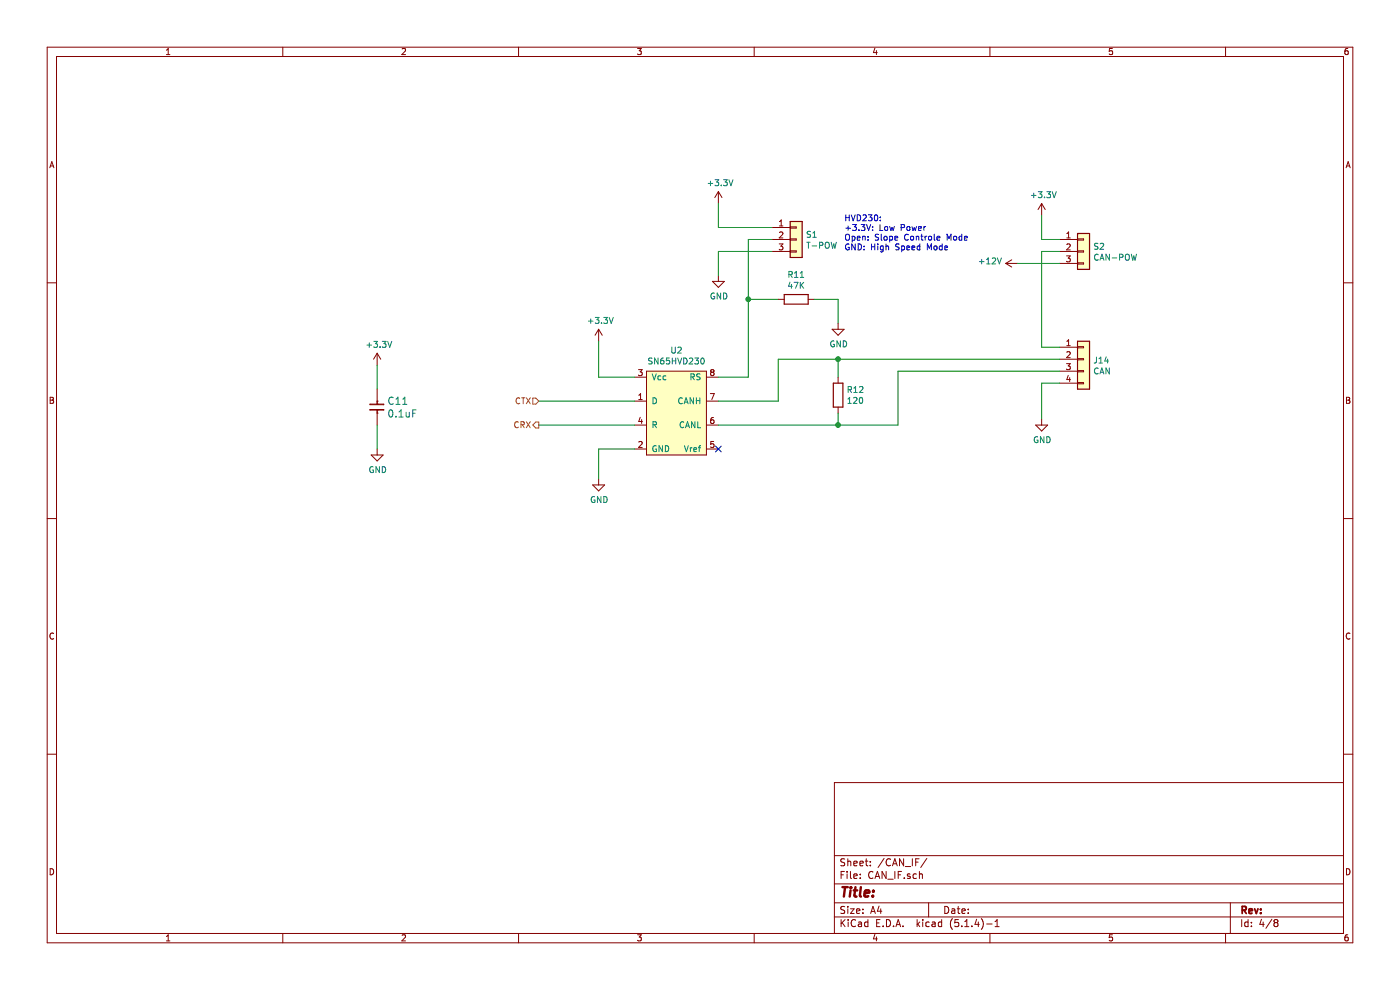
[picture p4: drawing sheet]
EESchema Schematic File Version 4
LIBS:rx72t_100_pga_usb-cache
EELAYER 30 0
EELAYER END
$Descr A4 11693 8268
encoding utf-8
Sheet 4 8
Title ""
Date ""
Rev ""
Comp ""
Comment1 ""
Comment2 ""
Comment3 ""
Comment4 ""
$EndDescr
$Comp
L analog:SN65HVD230 U2
U 1 1
P 5650 3450
F 0 "U2" H 5650 3975 50  0000 C CNN
F 1 "SN65HVD230" H 5650 3884 50  0000 C CNN
F 2 "Package_SO:SOP-8_3.76x4.96mm_P1.27mm" H 5650 3850 50  0001 C CNN
F 3 "" H 5650 3850 50  0001 C CNN
	1    5650 3450
	1    0    0    -1  
$EndComp
Wire Wire Line
	5300 3750 5000 3750
Wire Wire Line
	5000 3750 5000 4000
$Comp
L power:GND #PWR042
U 1 1
P 5000 4000
F 0 "#PWR042" H 5000 3750 50  0001 C CNN
F 1 "GND" H 5005 3827 50  0000 C CNN
F 2 "" H 5000 4000 50  0001 C CNN
F 3 "" H 5000 4000 50  0001 C CNN
	1    5000 4000
	1    0    0    -1  
$EndComp
Wire Wire Line
	5300 3150 5000 3150
Wire Wire Line
	5000 3150 5000 2850
$Comp
L power:+3.3V #PWR041
U 1 1
P 5000 2850
F 0 "#PWR041" H 5000 2700 50  0001 C CNN
F 1 "+3.3V" H 5015 3023 50  0000 C CNN
F 2 "" H 5000 2850 50  0001 C CNN
F 3 "" H 5000 2850 50  0001 C CNN
	1    5000 2850
	1    0    0    -1  
$EndComp
Wire Wire Line
	5300 3350 4500 3350
Wire Wire Line
	5300 3550 4500 3550
Text HLabel 4500 3350 0    50   Input ~ 0
CTX
Text HLabel 4500 3550 0    50   Output ~ 0
CRX
Wire Wire Line
	6000 3350 6500 3350
Wire Wire Line
	6500 3350 6500 3000
$Comp
L akizuki:R R12
U 1 1
P 7000 3300
F 0 "R12" V 6954 3370 50  0000 L CNN
F 1 "120" V 7045 3370 50  0000 L CNN
F 2 "Resistor_SMD:R_0603_1608Metric_Pad1.05x0.95mm_HandSolder" H 7000 3230 50  0001 C CNN
F 3 "" V 7000 3300 50  0001 C CNN
	1    7000 3300
	0    1    1    0   
$EndComp
Wire Wire Line
	6000 3150 6250 3150
Wire Wire Line
	6250 3150 6250 2500
Wire Wire Line
	6250 2500 6500 2500
$Comp
L akizuki:R R11
U 1 1
P 6650 2500
F 0 "R11" H 6650 2707 50  0000 C CNN
F 1 "47K" H 6650 2616 50  0000 C CNN
F 2 "Resistor_SMD:R_0603_1608Metric_Pad1.05x0.95mm_HandSolder" H 6650 2430 50  0001 C CNN
F 3 "" V 6650 2500 50  0001 C CNN
	1    6650 2500
	1    0    0    -1  
$EndComp
Wire Wire Line
	6800 2500 7000 2500
Wire Wire Line
	7000 2500 7000 2700
$Comp
L power:GND #PWR045
U 1 1
P 7000 2700
F 0 "#PWR045" H 7000 2450 50  0001 C CNN
F 1 "GND" H 7005 2527 50  0000 C CNN
F 2 "" H 7000 2700 50  0001 C CNN
F 3 "" H 7000 2700 50  0001 C CNN
	1    7000 2700
	1    0    0    -1  
$EndComp
$Comp
L Connector_Generic:Conn_01x03 S1
U 1 1
P 6650 2000
F 0 "S1" H 6730 2042 50  0000 L CNN
F 1 "T-POW" H 6730 1951 50  0000 L CNN
F 2 "Connector_PinHeader_2.54mm:PinHeader_1x03_P2.54mm_Vertical" H 6650 2000 50  0001 C CNN
F 3 "~" H 6650 2000 50  0001 C CNN
	1    6650 2000
	1    0    0    -1  
$EndComp
Wire Wire Line
	6450 2000 6250 2000
Wire Wire Line
	6250 2000 6250 2500
Connection ~ 6250 2500
Wire Wire Line
	6450 2100 6000 2100
Wire Wire Line
	6000 2100 6000 2300
Wire Wire Line
	6450 1900 6000 1900
Wire Wire Line
	6000 1900 6000 1700
$Comp
L power:GND #PWR044
U 1 1
P 6000 2300
F 0 "#PWR044" H 6000 2050 50  0001 C CNN
F 1 "GND" H 6005 2127 50  0000 C CNN
F 2 "" H 6000 2300 50  0001 C CNN
F 3 "" H 6000 2300 50  0001 C CNN
	1    6000 2300
	1    0    0    -1  
$EndComp
$Comp
L power:+3.3V #PWR043
U 1 1
P 6000 1700
F 0 "#PWR043" H 6000 1550 50  0001 C CNN
F 1 "+3.3V" H 6015 1873 50  0000 C CNN
F 2 "" H 6000 1700 50  0001 C CNN
F 3 "" H 6000 1700 50  0001 C CNN
	1    6000 1700
	1    0    0    -1  
$EndComp
Text Notes 7050 2100 0    50   ~ 0
HVD230:\n+3.3V: Low Power\nOpen: Slope Controle Mode\nGND: High Speed Mode
NoConn ~ 6000 3750
$Comp
L Connector_Generic:Conn_01x04 J14
U 1 1
P 9050 3000
F 0 "J14" H 9130 2992 50  0000 L CNN
F 1 "CAN" H 9130 2901 50  0000 L CNN
F 2 "Connector_JST:JST_EH_B4B-EH-A_1x04_P2.50mm_Vertical" H 9050 3000 50  0001 C CNN
F 3 "~" H 9050 3000 50  0001 C CNN
	1    9050 3000
	1    0    0    -1  
$EndComp
Wire Wire Line
	8850 3200 8700 3200
Wire Wire Line
	8700 3200 8700 3500
$Comp
L power:GND #PWR048
U 1 1
P 8700 3500
F 0 "#PWR048" H 8700 3250 50  0001 C CNN
F 1 "GND" H 8705 3327 50  0000 C CNN
F 2 "" H 8700 3500 50  0001 C CNN
F 3 "" H 8700 3500 50  0001 C CNN
	1    8700 3500
	1    0    0    -1  
$EndComp
Wire Wire Line
	8850 2900 8700 2900
$Comp
L Connector_Generic:Conn_01x03 S2
U 1 1
P 9050 2100
F 0 "S2" H 9130 2142 50  0000 L CNN
F 1 "CAN-POW" H 9130 2051 50  0000 L CNN
F 2 "Connector_PinHeader_2.54mm:PinHeader_1x03_P2.54mm_Vertical" H 9050 2100 50  0001 C CNN
F 3 "~" H 9050 2100 50  0001 C CNN
	1    9050 2100
	1    0    0    -1  
$EndComp
Wire Wire Line
	8850 2100 8700 2100
Wire Wire Line
	8700 2100 8700 2900
Wire Wire Line
	8850 2000 8700 2000
Wire Wire Line
	8700 2000 8700 1800
$Comp
L power:+3.3V #PWR047
U 1 1
P 8700 1800
F 0 "#PWR047" H 8700 1650 50  0001 C CNN
F 1 "+3.3V" H 8715 1973 50  0000 C CNN
F 2 "" H 8700 1800 50  0001 C CNN
F 3 "" H 8700 1800 50  0001 C CNN
	1    8700 1800
	1    0    0    -1  
$EndComp
Wire Wire Line
	8850 2200 8500 2200
$Comp
L power:+12V #PWR046
U 1 1
P 8500 2200
F 0 "#PWR046" H 8500 2050 50  0001 C CNN
F 1 "+12V" V 8515 2328 50  0000 L CNN
F 2 "" H 8500 2200 50  0001 C CNN
F 3 "" H 8500 2200 50  0001 C CNN
	1    8500 2200
	0    -1   -1   0   
$EndComp
Wire Wire Line
	6500 3000 7000 3000
Wire Wire Line
	6000 3550 7000 3550
Wire Wire Line
	7500 3550 7500 3100
Wire Wire Line
	7500 3100 8850 3100
Wire Wire Line
	7000 3150 7000 3000
Connection ~ 7000 3000
Wire Wire Line
	7000 3000 8850 3000
Wire Wire Line
	7000 3450 7000 3550
Connection ~ 7000 3550
Wire Wire Line
	7000 3550 7500 3550
$Comp
L akizuki:C C11
U 1 1
P 3150 3400
F 0 "C11" H 3233 3453 60  0000 L CNN
F 1 "0.1uF" H 3233 3347 60  0000 L CNN
F 2 "Capacitor_SMD:C_0603_1608Metric_Pad1.05x0.95mm_HandSolder" V 3150 3400 60  0001 C CNN
F 3 "" V 3150 3400 60  0001 C CNN
	1    3150 3400
	1    0    0    -1  
$EndComp
Wire Wire Line
	3150 3250 3150 3050
Wire Wire Line
	3150 3550 3150 3750
$Comp
L power:GND #PWR040
U 1 1
P 3150 3750
F 0 "#PWR040" H 3150 3500 50  0001 C CNN
F 1 "GND" H 3155 3577 50  0000 C CNN
F 2 "" H 3150 3750 50  0001 C CNN
F 3 "" H 3150 3750 50  0001 C CNN
	1    3150 3750
	1    0    0    -1  
$EndComp
$Comp
L power:+3.3V #PWR039
U 1 1
P 3150 3050
F 0 "#PWR039" H 3150 2900 50  0001 C CNN
F 1 "+3.3V" H 3165 3223 50  0000 C CNN
F 2 "" H 3150 3050 50  0001 C CNN
F 3 "" H 3150 3050 50  0001 C CNN
	1    3150 3050
	1    0    0    -1  
$EndComp
$EndSCHEMATC
